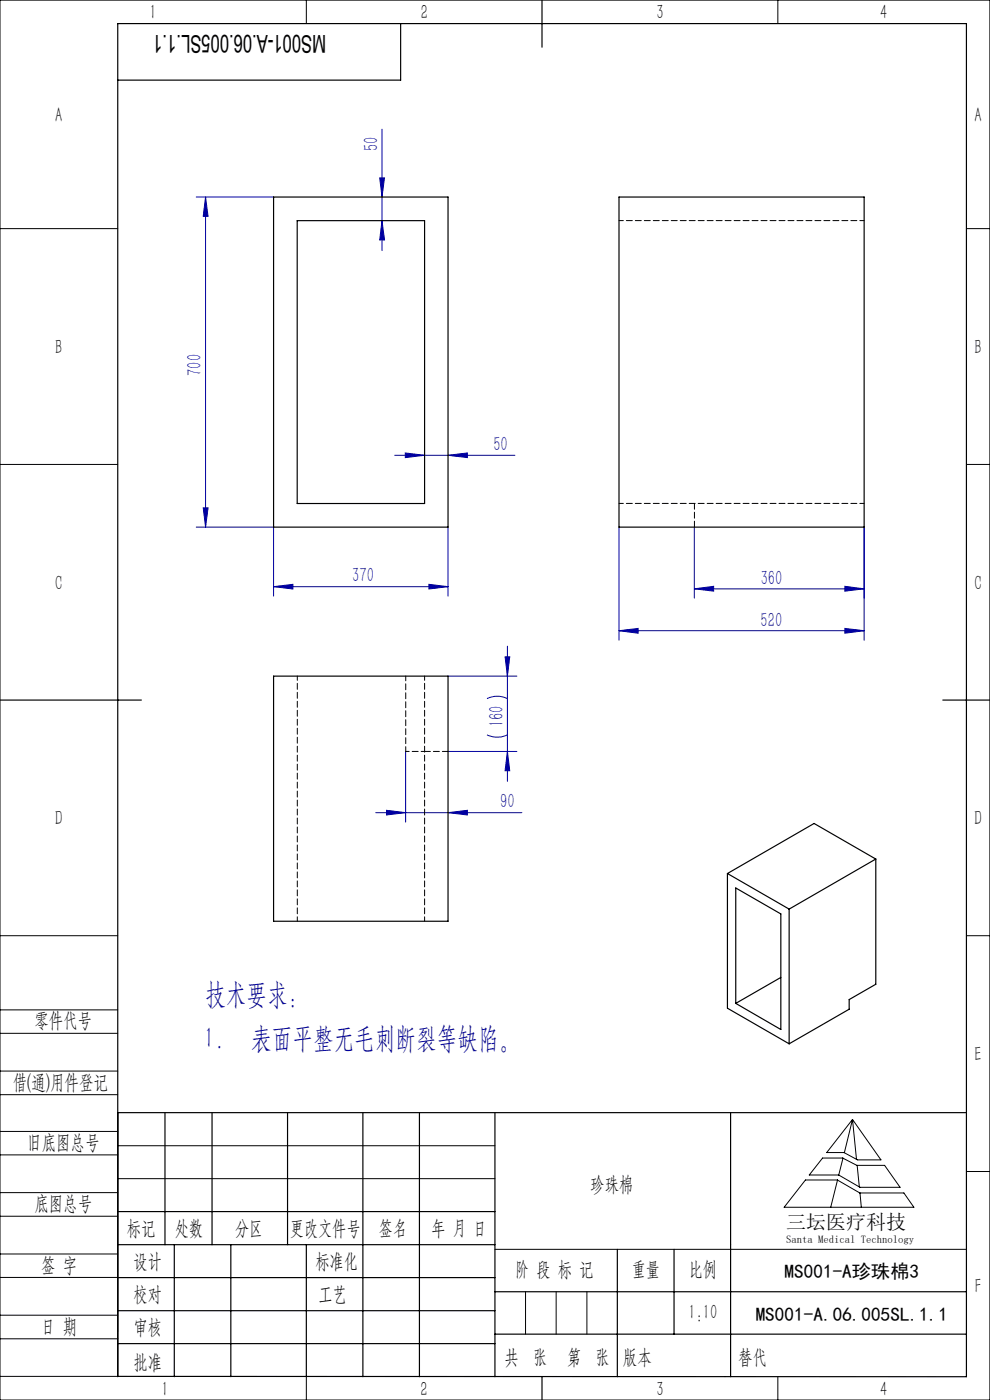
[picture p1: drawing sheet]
<svg xmlns="http://www.w3.org/2000/svg" width="210mm" height="297mm" viewBox="0 0 210 297" stroke-linecap="round" stroke-linejoin="round" font-family="sans-serif">
<g fill="none" stroke="#0000a0" stroke-width=".21">
<path d="M80.5 37.7h1.1l-.6 4.1zM81 27.4v25.8M41.6 41.8h16.4M43.6 41.8l.5 4.1h-1zM43.6 41.8v70M81 46.8l.6 4.1h-1.1zM83.7 96.6h25.5M86 96.1l4.1 .5-4.1 .5zM95 96.6l4.1-.5v1zM41.6 111.8h16.4v14.7M43.1 107.7h1l-.5 4.1zM95 111.8v14.7"/>
<path d="M131.3 111.8v24M147.3 111.8v15.1M183.3 111.8v24M58 124.5l4.1-.5v1zM58 124.5h37M91 124l4 .5-4 .5zM107.1 139.3h1l-.5 4.1zM107.6 137.1v28.7M131.3 133.8l4.1-.5v1zM131.3 133.8h52M147.3 124.9l4.1-.5v1zM147.3 124.9h36"/>
<path d="M179.2 133.3l4.1 .5-4.1 .5zM179.2 124.4l4.1 .5-4.1 .5zM86 159.4v15M95 143.4h14.6M95 159.4h14.6M103.3 155.9a5 5 0 0 0 4.3 0M103.3 148.2l.3-.1a4.9 4.9 0 0 1 4 .1M107.6 159.4l.5 4.1h-1zM79.7 172.4h31M82 171.9l4 .5-4 .5zM95 172.4l4.1-.5v1z"/>
</g>
<g fill="none" stroke="#000" stroke-width=".21">
<path d="M0 0h210v297h-210zM65 0v5M165 0v5M0 48.5h25M205 48.5h5M0 98.5h25M205 98.5h5M0 198.5h25M205 198.5h5M0 214.2h25M0 219.2h25M0 232.2h25"/>
<path d="M0 227.2h25M25 236v56h-25M180.8 237.5l6.1 8.6h-5l-2.9-1.6h-3.6zM180.8 237.5l-1.7 7M180.8 237.5l.9 8.5M0 245h25M0 240h25M0 258h25M0 253h25M25 243.1h80M25 250h80M170.9 250.3h6.7l4.8 2.8h9.3l2.2 3h-27.6z"/>
<path d="M174.5 245.7h4.3l3 1.5h5.8l3.3 4.7h-8.5l-4.5-2.6h-6.2zM177.7 250.3l-1.5 5.8M178.8 245.7l-.9 3.6M181.8 247.2l.5 4.6M182.4 253.1l.3 3M205 248.5h5M0 271h25M0 266h25M0 279h25M105 265h100M111.5 274v9M118 274v9"/>
<path d="M124.5 274v9M0 284h25M65 292.1v4.9M153.7 292h.1M165 292v5"/>
</g>
<g fill="none" stroke="#000" stroke-width=".25">
<path d="M85 5v12h-60M115 0v10M0 148.5h30M200 148.5h10M25 236h180M35 236v28.1M45 236v28.1M61 236v28.1M77 236v56.1M89 236v56.1M105 236v56.1M155 236v56.1"/>
<path d="M25 257h80M25 264.1h80M25 271h80M25 278.1h80M37 264.1v28M49 264.1v28M65 264.1v28M105 274h100M131 265v27.1M143 265v18M25 292l180 .1v-287.1h-180v287.1M25 285h80"/>
<path d="M105 283h100M115 292v5"/>
</g>
<g fill="#0000a0">
<path d="M179.2 133.3l4.1 .5-4.1 .5zM131.3 133.8l4.1-.5v1z"/>
<path d="M58 124.5l4.1-.5v1zM91 124l4 .5-4 .5zM86 96.1l4.1 .5-4.1 .5zM95 96.6l4.1-.5v1zM147.3 124.9l4.1-.5v1zM179.2 124.4l4.1 .5-4.1 .5z"/>
<path d="M82 171.9l4 .5-4 .5zM95 172.4l4.1-.5v1z"/>
<path d="M81 46.8l.6 4.1h-1.1zM80.5 37.7h1.1l-.6 4.1z"/>
<path d="M43.6 41.8l.5 4.1h-1zM43.1 107.7h1l-.5 4.1zM107.1 139.3h1l-.5 4.1zM107.6 159.4l.5 4.1h-1z"/>
</g>
<path d="M58 41.8h37v70h-37zM63 46.8h27.1v60h-27.1zM131.3 41.8h52v70h-52zM58 143.4h37v52h-37zM154.3 185.3v28.6l13.1 7.5M154.3 185.3l13.1 7.6M156.1 188.4l9.5 5.5v24.5l-9.5-5.5zM167.4 192.9v28.5M185.8 182.2l-18.4 10.7M185.8 182.2v26.6l-5.7 3.3v2l-12.7 7.3M185.8 182.2l-13.1-7.5-18.4 10.6M165.6 207.4l-9.5 5.5" fill="none" stroke="#000" stroke-width=".25"/>
<path d="M183.3 46.8h-52M183.3 106.8h-52M63.1 195.4v-52M90.1 195.4v-52" fill="none" stroke="#000" stroke-width=".21" stroke-dasharray="1.3 .6" stroke-dashoffset=".4"/>
<path d="M147.3 106.8v5M90.1 159.4h5" fill="none" stroke="#000" stroke-width=".21" stroke-dasharray="1.3 .6"/>
<path d="M86.1 143.4v16" fill="none" stroke="#000" stroke-width=".21" stroke-dasharray="1.3 .6" stroke-dashoffset=".3"/>
<path d="M86.1 159.4h4" fill="none" stroke="#000" stroke-width=".21" stroke-dasharray="1.3 .6" stroke-dashoffset=".5"/>
<g font-size="6.3" fill="#0000a0">
<text x="43.6" y="213">技术要求：</text>
<text x="43.3" y="222.3">1.</text>
<text x="53.3" y="222.3">表面平整无毛刺断裂等缺陷。</text>
</g>
<text font-size="5.2" x="69.2" y="7.3" transform="rotate(-180 69.2 7.3)">MS001-A.06.005SL.1.1</text>
<g font-size="4.4" fill="#010000">
<text x="31.7" y="4.1">1</text>
<text x="89.2" y="4.1">2</text>
<text x="139.2" y="4.1">3</text>
<text x="186.7" y="4.1">4</text>
<text x="156.6" y="289.5">替代</text>
</g>
<g font-size="4.4">
<text x="11.7" y="25.9">A</text>
<text x="206.7" y="25.9">A</text>
<text x="11.7" y="75.1">B</text>
<text x="206.7" y="75.1">B</text>
<text x="11.7" y="125.1">C</text>
<text x="206.7" y="125.1">C</text>
<text x="11.7" y="175.1">D</text>
<text x="206.7" y="175.1">D</text>
<text x="7.3" y="217.9">零件代号</text>
<text x="206.7" y="225.1">E</text>
<text x="2.7" y="231">借(通)用件登记</text>
<text x="5.8" y="243.7">旧底图总号</text>
<text x="7.3" y="256.8">底图总号</text>
<text x="125.2" y="252.6">珍珠棉</text>
<text x="26.9" y="261.9">标记</text>
<text x="37.1" y="261.9">处数</text>
<text x="49.9" y="261.9">分区</text>
<text x="61.5" y="261.9">更改文件号</text>
<text x="80.4" y="261.9">签名</text>
<text x="91.5" y="261.9">年 月 日</text>
<text x="8.7" y="269.8">签 字</text>
<text x="28.3" y="268.9">设计</text>
<text x="66.9" y="268.9">标准化</text>
<text x="109.3" y="270.8">阶 段 标 记</text>
<text x="134" y="270.8">重量</text>
<text x="146.1" y="270.8">比例</text>
<text x="206.8" y="274.4">F</text>
<text x="28.3" y="276">校对</text>
<text x="67.6" y="276">工艺</text>
<text x="146" y="279.8">1:10</text>
<text x="8.7" y="282.9">日 期</text>
<text x="28.4" y="283">审核</text>
<text x="28.3" y="290.4">批准</text>
<text x="107" y="289.5">共 张</text>
<text x="120.3" y="289.5">第 张</text>
<text x="132.1" y="289.5">版本</text>
<text x="34.2" y="296.1">1</text>
<text x="89.2" y="296.2">2</text>
<text x="139.2" y="296.2">3</text>
<text x="186.7" y="296.2">4</text>
</g>
<g font-size="4.4" fill="#0000a0">
<text x="80.2" y="32" transform="rotate(-90 80.2 32)">50</text>
<text x="42.8" y="79.8" transform="rotate(-90 42.8 79.8)">700</text>
<text x="104.6" y="95.7">50</text>
<text x="74.7" y="123.6">370</text>
<text x="161.4" y="124">360</text>
<text x="161.4" y="132.9">520</text>
<text x="106.8" y="154.3" transform="rotate(-90 106.8 154.3)">160</text>
<text x="106.1" y="171.5">90</text>
</g>
<text font-size="4.2" x="166.8" y="260.7">三坛医疗科技</text>
<g font-size="4.1">
<text x="166.4" y="271.1">MS001-A珍珠棉3</text>
<text x="160.3" y="280.2">MS001-A.06.005SL.1.1</text>
</g>
<text font-size="2.3" x="166.8" y="263.6">Santa Medical Technology</text>
</svg>
